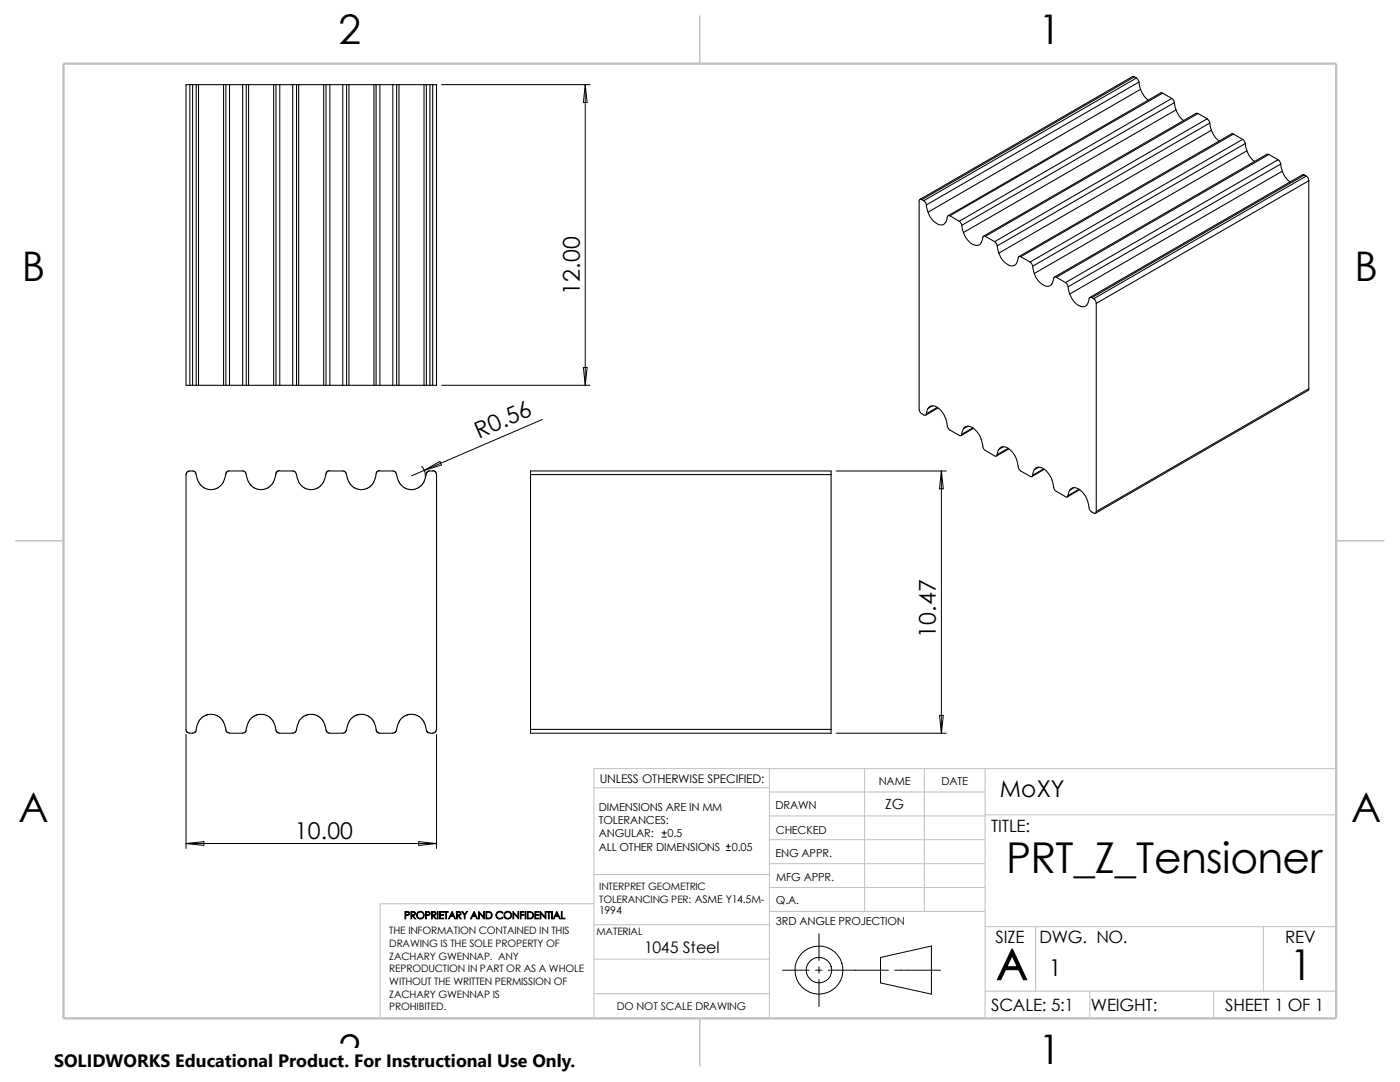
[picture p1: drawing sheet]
<svg xmlns="http://www.w3.org/2000/svg" width="279mm" height="216mm" viewBox="0 0 279 216" stroke-linecap="round" stroke-linejoin="round" font-family="sans-serif">
<g fill="none" stroke="#000" stroke-width=".2">
<path d="M88.1 16.9h29.7M116.8 16.9v60M116.8 16.9l.4 3.5h-.8zM88.1 76.9h29.7M116.4 73.3h.8l-.4 3.6zM84.2 93a2.83 2.83 0 0 1 .7 2.2M84.7 93.9l-2.6 1.1M84.7 93.9l3.1-1.8 .3 .7zM108.2 83.7l-23.5 10.2M166.9 94h21.9M187.9 94v52.3M187.9 94l.4 3.5h-.8z"/>
<path d="M37.1 146.6v22.7M87.1 146.6v22.7M166.9 146.3h21.9M187.5 142.7h.8l-.4 3.6zM37.1 168.3h50M37.1 168.3l3.6-.4v.8zM83.6 167.9l3.5 .4-3.5 .4zM132.1 167h.9M132.1 166.2h.9M132.5 165.8v.8M144.9 169.7h.9M144.9 168.9h.9"/>
<path d="M145.3 168.4v.9M156.2 193.6h5.3M162.8 193.6h1.2M163.4 186.3v5.3M163.4 192.9v1.3M163.4 195.5v5.3M165.3 193.6h12M175.7 191.1l10.2-2.3v9.6l-10.2-2.3zM178.6 193.6h9.1"/>
<circle cx="163.4" cy="193.6" r="4.8"/>
<circle cx="163.4" cy="193.6" r="2.53"/>
</g>
<g fill="none" stroke="#c0c0c0" stroke-width=".2">
<path d="M118.5 157.2h35M153.5 153.4v49.8M153.5 158h43.1M172.6 153.4v28.5M184.4 153.4v28.5M196.6 153.4v49.8M266.7 153.4h-148.2v49.8M118.5 174.5h35.1M153.5 167.6h43.1M153.5 162.8h43.1M153.5 172.3h43.1M153.5 177.1h43.1"/>
<path d="M196.6 162.6h70.1M118.5 180.3h-42.6v22.9M118.5 198.3h35M118.5 191.4h35M118.5 184.5h35.1M153.6 181.9h43M196.6 197.8h70.1M196.6 184.9h70.1M206.7 184.9v12.9M217.5 197.8v5.4M242.2 197.8v5.4M252.1 184.9v12.9"/>
</g>
<path d="M139.7 3.2v9.5M3.1 107.9h9.6M266.7 107.9h9.5M139.7 203.2v9.5" fill="none" stroke="#c0c0c0" stroke-width=".21"/>
<path d="M12.7 12.7h254v190.5h-254z" fill="none" stroke="#c0c0c0" stroke-width=".47"/>
<g fill="none" stroke="#000" stroke-width=".21">
<path d="M37.9 16.9h.5M37.9 16.9v60M37.9 16.9h-.8v60h.8M38.4 16.9v60M38.4 16.9h.8M39.2 16.9v60M39.2 16.9h.4M39.6 16.9h5M39.6 16.9v60M44.6 16.9h.5M44.6 16.9v60M45.1 16.9v60"/>
<path d="M45.1 16.9h.7M45.8 16.9h2.6M45.8 16.9v60M48.4 16.9v60M48.4 16.9h.7M49.1 16.9h.5M49.1 16.9v60M49.6 16.9h5M49.6 16.9v60M54.6 16.9h.5M54.6 16.9v60M55.1 16.9h.7"/>
<path d="M55.1 16.9v60M55.8 16.9h2.6M55.8 16.9v60M58.4 16.9v60M58.4 16.9h.8M59.2 16.9v60M59.2 16.9h.4M59.6 16.9h5M59.6 16.9v60M64.6 16.9h.5M64.6 16.9v60M65.1 16.9v60"/>
<path d="M65.1 16.9h.7M65.8 16.9v60M65.8 16.9h2.6M68.4 16.9v60M68.4 16.9h.8M69.2 16.9v60M69.2 16.9h.4M69.6 16.9h5M69.6 16.9v60M74.6 16.9v60M74.6 16.9h.5M75.1 16.9v60"/>
<path d="M75.1 16.9h.7M75.8 16.9h2.6M75.8 16.9v60M78.4 16.9v60M78.4 16.9h.8M79.2 16.9v60M79.2 16.9h.4M79.6 16.9v60M79.6 16.9h5M84.6 16.9v60M84.6 16.9h.5M85.1 16.9v60"/>
<path d="M85.1 16.9h.7M85.8 16.9h.6M85.8 16.9v60M86.4 16.9h.7v60h-.7M86.4 16.9v60M226.4 15.3h-.4l-42.4 24.5M226.4 15.3l-42.4 24.5M226.4 15.3l.4 .3M226.8 15.6l.4 .4 .1 .4M226.8 15.6l-42.4 24.4M227.3 16.4l.3 1.4M227.3 16.4l-42.4 24.5"/>
<path d="M227.6 17.8l.6 1.2 1 1M227.6 17.8l-42.4 24.5M232 18.6l-.4-.1-42.4 24.6M232 18.6l-42.4 24.5M232 18.6l1.8 1M233.8 19.6l.5 .5 .1 .4M233.8 19.6l-42.4 24.6M184 39.8l.4 .2M184 39.8a.33 .33 0 0 0-.4 0 .33 .33 0 0 0-.2 .3v41.7l.4 .6 .6 .4a.31 .31 0 0 0 .3 0 .31 .31 0 0 0 .2-.2M234.4 20.5l-42.5 24.5M234.4 20.5l.3 1.4M234.7 21.9l.6 1.2 .9 .9"/>
<path d="M234.7 21.9l-42.4 24.5M239.1 22.6h-.4l-42.4 24.5M239.1 22.6l-42.5 24.6M239.1 22.6l1.8 1.1M240.9 23.7l.4 .5 .1 .4M240.9 23.7l-42.4 24.5M241.4 24.6l-42.4 24.5M241.4 24.6l.4 1.4M241.8 26l-42.5 24.5M241.8 26l.6 1.2 .9 1M246.2 26.8l-.4-.1-42.4 24.5M246.2 26.8l-42.5 24.4"/>
<path d="M246.2 26.8l1.8 1M248 27.8l-42.4 24.5M248 27.8l.4 .5 .1 .4M248.5 28.7l-42.4 24.4M248.5 28.7l.3 1.4M248.8 30.1l-42.4 24.5M248.8 30.1l.6 1.1 1 1M253.2 30.8h-.3l-42.5 24.5M253.2 30.8l-42.4 24.5M253.2 30.8l1.9 1.1M255.1 31.9l-42.5 24.5M255.1 31.9l.3 .2 .2 .6"/>
<path d="M255.6 32.7l.3 1.5M255.6 32.7l-42.5 24.5M255.9 34.2l-42.4 24.5M255.9 34.2l.6 1.1 .9 1M260.3 34.9l-.4-.1-42.4 24.6M260.3 34.9l-42.4 24.5M260.3 34.9l.4 .2M260.7 35.1a1 1 0 0 1 .5 1M260.7 35.1l-42.4 24.5M261.2 36.1l-42.4 24.4M261.2 36.1v41.5M184.4 40l.4 .5 .1 .4"/>
<path d="M184.9 40.9l.3 1.4M185.2 42.3a3.4 3.4 0 0 0 2.7 2.6 1.56 1.56 0 0 0 1.2-1.7l.1-.2 .4 .1M189.6 43.1l1.8 1.1M191.4 44.2l.5 .4v.4M191.9 45l.4 1.4M192.3 46.4a3.6 3.6 0 0 0 2.6 2.6 1.63 1.63 0 0 0 1.2-1.6 .31 .31 0 0 1 .2-.3 .31 .31 0 0 1 .3 .1M196.6 47.2l1.9 1M198.5 48.2l.4 .5 .1 .4M199 49.1l.3 1.4M199.3 50.5a3.4 3.4 0 0 0 2.7 2.5 1.62 1.62 0 0 0 1.2-1.5 .31 .31 0 0 1 .2-.3 .31 .31 0 0 1 .3 0M203.7 51.2l1.9 1.1M205.6 52.3l.4 .5 .1 .3"/>
<path d="M206.1 53.1l.3 1.5M206.4 54.6a3.6 3.6 0 0 0 2.7 2.5 1.63 1.63 0 0 0 1.2-1.6 .33 .33 0 0 1 .5-.2M210.8 55.3l1.8 1.1M212.6 56.4l.5 .5v.3M213.1 57.2l.4 1.5M213.5 58.7a3.4 3.4 0 0 0 2.7 2.5 1.62 1.62 0 0 0 1.1-1.6 .33 .33 0 0 1 .2-.3 .33 .33 0 0 1 .4 .1M217.9 59.4l.4 .2M218.3 59.6l.4 .4 .1 .5M37.9 76.9h.5M38.4 76.9h.8M39.2 76.9h.4M39.6 76.9h5"/>
<path d="M44.6 76.9h.5M45.1 76.9h.7M45.8 76.9h2.6M48.4 76.9h.7M49.1 76.9h.5M49.6 76.9h5M54.6 76.9h.5M55.1 76.9h.7M55.8 76.9h2.6M58.4 76.9h.8M59.2 76.9h.4M59.6 76.9h5"/>
<path d="M64.6 76.9h.5M65.1 76.9h.7M65.8 76.9h2.6M68.4 76.9h.8M69.2 76.9h.4M69.6 76.9h5M74.6 76.9h.5M75.1 76.9h.7M75.8 76.9h2.6M78.4 76.9h.8M79.2 76.9h.4M79.6 76.9h5"/>
<path d="M84.6 76.9h.5M85.1 76.9h.7M85.8 76.9h.6M218.8 60.5v41.6M261.2 77.6l-.1 .3-42.4 24.5M261.2 77.6l-42.4 24.5M39.1 94.6l-.2-.5-.2-.1h-1.1l-.3 .1-.2 .6v51.1l.5 .5h.8l.5-.2 .2-.2 .2-1 .5-1.1 .7-.8 .9-.4 1.1-.1 .8 .3 .9 .7 .4 .6M39.2 94.6l.4 1.5M45 94.6l-.1 .7-.6 1.3-.7 .7-.8 .3-1 .1-1-.3-.7-.5-.5-.8M45.8 93.9l-.5 .2-.2 .5M45.8 94h2.8l.3 .1 .2 .5M55 94.6l-.4 1.5-.5 .8-.8 .6-1 .2-1.1-.1-1.1-.7-.6-.8-.4-1.5"/>
<path d="M55.8 94h2.8l.3 .1 .2 .5M55.8 93.9l-.4 .1-.3 .6M59.2 94.6l.4 1.5M65 94.6l-.1 .7-.6 1.3-.7 .7-.8 .3-1 .1-1-.3-.7-.5-.5-.8M65.8 94h2.8l.3 .1 .2 .5M65.8 93.9l-.4 .1-.3 .6M69.2 94.6l.4 1.5M75.8 93.9l-.7 .3-.5 2-.6 .7-.7 .6-1 .2-1.1-.1-1.1-.7-.5-.8M75.8 94h2.8l.3 .1 .2 .5M79.2 94.6l.4 1.5M85.8 94h.6M85.8 93.9l-.4 .1-.3 .3-.2 1-.6 1.3-1 .9-1 .2-1.1-.1-1.1-.7-.5-.8"/>
<path d="M86.4 93.9l.6 .3 .1 .5v50.8l-.3 .6-.4 .2-1.1-.2-.2-.4M105.9 94.7v-.7h60v.7M105.9 94.7h60M105.9 94.7v50.8M165.9 94.7v50.8M185.2 81.5l-.3 1M185.2 81.5a1.32 1.32 0 0 1 2.1-.1 6.6 6.6 0 0 1 1.9 3.9l.3 .5 1.9 1.1a.31 .31 0 0 0 .4 0 .31 .31 0 0 0 .1-.2M186.1 81l-.9 .5M187.1 81.3l-2.2 1.2M187.2 81.4l-2.5 1.4M192.3 85.6a1.32 1.32 0 0 1 2.1-.1 6.6 6.6 0 0 1 1.9 3.9l.3 .4 1.9 1.2a.31 .31 0 0 0 .3 0 .31 .31 0 0 0 .2-.3M192.3 85.6l-.4 1.1"/>
<path d="M193.2 85l-.9 .6M194.1 85.4l-2.2 1.3M194.3 85.5l-2.5 1.4M199.3 89.7l-.3 1M199.3 89.7a1.32 1.32 0 0 1 2.1-.1 6.6 6.6 0 0 1 1.9 3.9l.4 .5 1.9 1a.31 .31 0 0 0 .3 .1 .31 .31 0 0 0 .2-.3M200.2 89.2l-.9 .5M201.2 89.5l-2.2 1.2M201.3 89.6l-2.4 1.4M206.4 93.7a1.32 1.32 0 0 1 2.1 0 7.3 7.3 0 0 1 1.9 4l.3 .3 1.9 1.1a.29 .29 0 0 0 .4 .1 .29 .29 0 0 0 .1-.3M206.4 93.7l-.3 1.1M207.3 93.2l-.9 .5M208.3 93.6l-2.2 1.2"/>
<path d="M208.4 93.6l-2.4 1.5M213.5 97.8l-.4 1.1M213.5 97.8a1.26 1.26 0 0 1 2.1 0 6.6 6.6 0 0 1 1.9 3.9l.3 .4 .5 .3a.3 .3 0 0 0 .3 0 .3 .3 0 0 0 .2-.3M214.4 97.3l-.9 .5M215.3 97.6l-2.2 1.3M215.5 97.7l-2.5 1.4M44.6 144.1l.5 1.5M54.6 144.1l.5 1.5M54.6 144.1l-.4-.6-.9-.7-.8-.3-1.1 .1-.9 .4-.8 .8-.4 1.1-.2 1-.3 .3-3 .1-.5-.2-.2-.4M59.1 145.6l-.2 .5-.5 .2h-2.7l-.5-.3-.1-.3M64.6 144.1l-.4-.6-.9-.7-.8-.3-1.1 .1-.9 .4-.8 .8-.4 1.1-.1 .8M64.6 144.1l.5 1.5"/>
<path d="M69.1 145.6l-.2 .5-.5 .2h-2.7l-.5-.3-.1-.3M74.6 144.1l.5 1.5M74.6 144.1l-.4-.6-.8-.7-.9-.3-1 .1-1 .4-.7 .8-.5 1.1-.1 .8M79.1 145.6l-.2 .5-.5 .2h-2.7l-.5-.3-.1-.3M84.6 144.1l-.4-.6-.8-.7-.9-.3-1.1 .1-.9 .4-.7 .8-.5 1.1-.1 .8M84.6 144.1l.5 1.5M105.9 145.5h60M165.9 145.5v.8h-60v-.8"/>
</g>
<path d="M10.8 209.2h104.1v6.7h-104.1z" fill="#fff"/>
<g font-size="8.5">
<text x="200.8" y="174.1">PRT_Z_Tensioner</text>
<text x="198.8" y="195.5">A</text>
<text x="257.3" y="195.5">1</text>
</g>
<g font-size="8.1">
<text x="67.6" y="8.8">2</text>
<text x="207.3" y="8.8">1</text>
<text x="4.4" y="56.1">B</text>
<text x="270.3" y="56.1">B</text>
<text x="3.7" y="164.1">A</text>
<text x="269.6" y="164.1">A</text>
<text x="67.6" y="212.3">2</text>
<text x="207.3" y="212.3">1</text>
</g>
<g font-size="4.6">
<text x="115.7" y="58.8" transform="rotate(-90 115.7 58.8)">12.00</text>
<text x="95.6" y="87.5" transform="rotate(-23 95.6 87.5)">R0.56</text>
<text x="186.8" y="127.2" transform="rotate(-90 186.8 127.2)">10.47</text>
<text x="199.6" y="159">MoXY</text>
<text x="58.8" y="167.4">10.00</text>
<text x="209.3" y="194.7">1</text>
</g>
<text font-size="3.6" x="10.8" y="213">SOLIDWORKS Educational Product. For Instructional Use Only.</text>
<g font-size="3.4">
<text x="197.8" y="166">TITLE:</text>
<text x="198.7" y="188.1">SIZE</text>
<text x="207.5" y="188.1">DWG. NO.</text>
<text x="256.5" y="188.2">REV</text>
<text x="197.8" y="201.8">SCALE: 5:1</text>
<text x="217.7" y="201.8">WEIGHT:</text>
<text x="244.5" y="201.7">SHEET 1 OF 1</text>
</g>
<text font-size="3.2" x="128.6" y="190.1">1045 Steel</text>
<text font-size="2.8" x="176.7" y="161.5">ZG</text>
<text font-size="2.4" x="119.7" y="156.2">UNLESS OTHERWISE SPECIFIED:</text>
<g font-size="2.2">
<text x="119.5" y="161.8">DIMENSIONS ARE IN MM</text>
<text x="154.8" y="161.5">DRAWN</text>
<text x="175.4" y="156.7">NAME</text>
<text x="187.9" y="156.7">DATE</text>
<text x="119.5" y="164.4">TOLERANCES:</text>
<text x="119.5" y="167.1">ANGULAR:</text>
<text x="133.2" y="167.1">0.5</text>
<text x="154.8" y="166.3">CHECKED</text>
<text x="119.5" y="169.8">ALL OTHER DIMENSIONS</text>
<text x="146" y="169.8">0.05</text>
<text x="154.8" y="171">ENG APPR.</text>
<text x="154.9" y="175.7">MFG APPR.</text>
<text x="154.9" y="184.7">3RD ANGLE PROJECTION</text>
<text x="154.9" y="180.5">Q.A.</text>
</g>
<g font-size="2.1">
<text x="119.6" y="182.3">1994</text>
<text x="123.1" y="201.6">DO NOT SCALE DRAWING</text>
</g>
<g font-size="2">
<text x="119.6" y="177.6">INTERPRET GEOMETRIC</text>
<text x="80.6" y="183.3">PROPRIETARY AND CONFIDENTIAL</text>
<text x="119.6" y="180.1">TOLERANCING PER: ASME Y14.5M-</text>
<text x="77.7" y="186.4">THE INFORMATION CONTAINED IN THIS</text>
<text x="77.7" y="188.9">DRAWING IS THE SOLE PROPERTY OF</text>
<text x="77.7" y="191.5">ZACHARY GWENNAP. ANY</text>
<text x="119" y="186.6">MATERIAL</text>
<text x="77.7" y="194">REPRODUCTION IN PART OR AS A WHOLE</text>
<text x="77.7" y="196.5">WITHOUT THE WRITTEN PERMISSION OF</text>
<text x="77.7" y="201.5">PROHIBITED.</text>
<text x="77.7" y="199.1">ZACHARY GWENNAP IS</text>
</g>
</svg>
